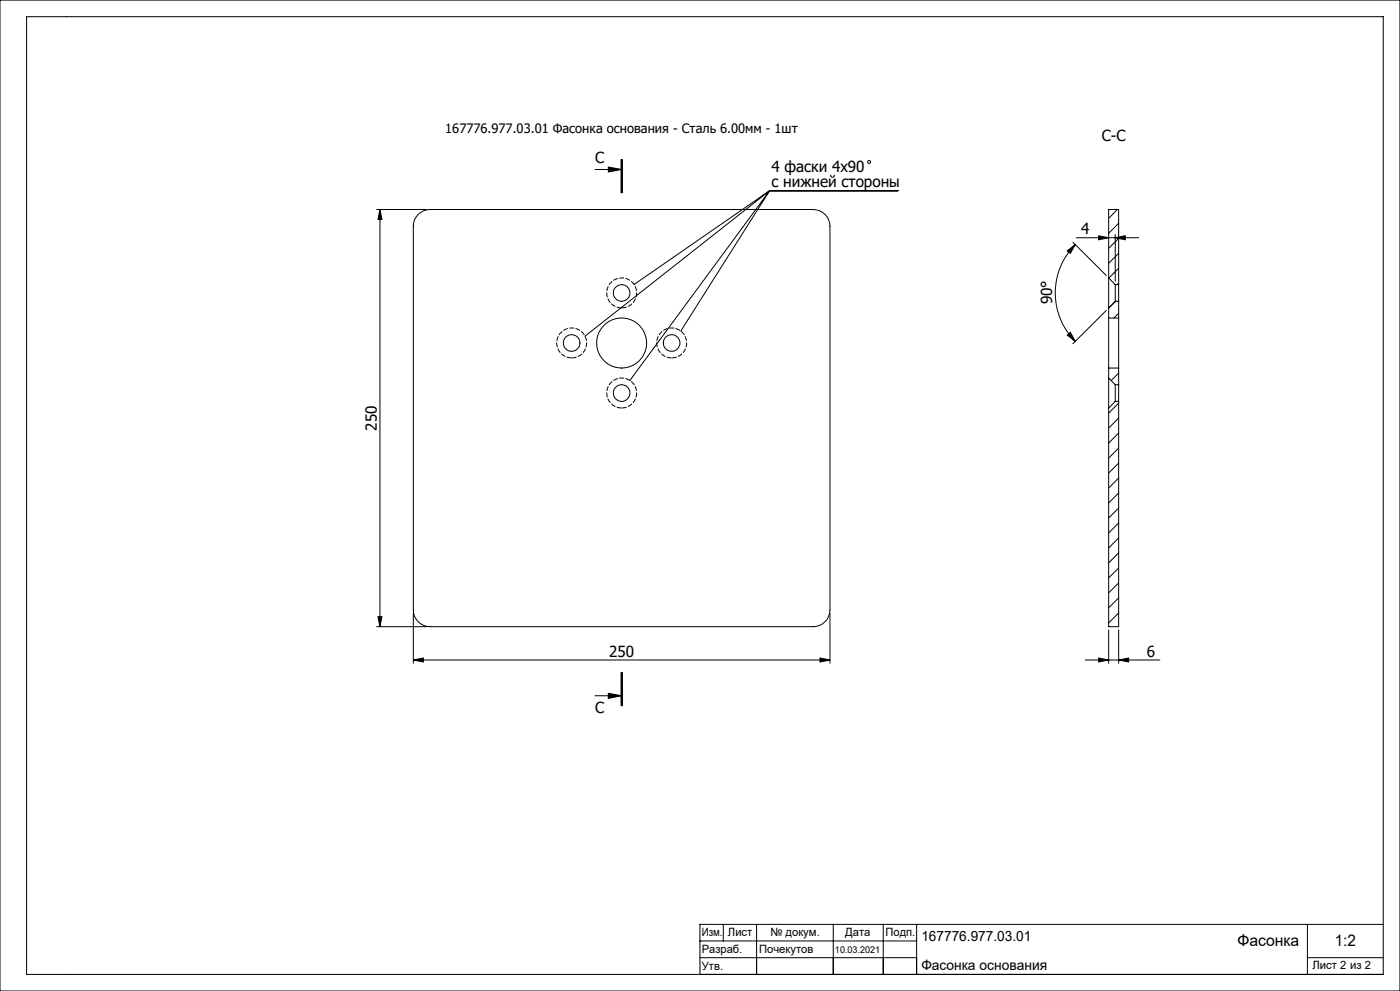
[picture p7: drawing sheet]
<svg xmlns="http://www.w3.org/2000/svg" width="420mm" height="297mm" viewBox="0 0 420 297" stroke-linecap="round" stroke-linejoin="round" font-family="sans-serif">
<g fill="none" stroke="#000" stroke-width=".3">
<path d="M0 0h420v297h-420zM8 5h407v287h-407zM178.5 50.8h8M182.5 50.1l4 .7-4 .7zM186.3 47.8v10M186.5 47.8v10M186.7 47.8v10M230.9 57.1h38.5M230.9 57.1l-40.7 28.2M230.9 57.1l-55.4 43.6M230.9 57.1l-26.7 42.1M230.9 57.1l-42 56.9"/>
<path d="M113 62.8h15M114 62.8v125M114 62.8l.6 3h-1.2zM125.4 64.3a5 5 0 0 1 3.6-1.5h115a5.1 5.1 0 0 1 5 5v115a5.1 5.1 0 0 1-5 5h-115a5 5 0 0 1-5-5v-115a4.8 4.8 0 0 1 1.4-3.5zM320.2 75.2l2.4-1.9-1.5 2.6zM321.9 72.6l10 10M322.6 73.3a20.5 20.5 0 0 0 0 29M322.9 71.3h18.7M329.6 70.7l3 .6-3 .6zM334.6 71.3l3-.6v1.2zM334.6 70.3v14M335.2 62.8l-2.6 2.6"/>
<path d="M335.6 66.9l-3 3M335.6 71.4l-3 3M335.6 75.9l-3 3M331.9 93l-10 10M332.6 83.3v9M332.6 95.3v15M332.6 83.3v-20.5h3v22.5M332.6 92.3v3M332.6 83.3l2 2M332.6 95.3h3M334.6 85.3v5M334.6 90.3l-2 2"/>
<path d="M334.6 85.3h1M334.6 90.3h1M334.7 90.3l-2.1 2.1M335.6 93.9l-1.4 1.4M335.6 80.4l-3 3M335.6 84.9l-.4 .4M335.6 95.3v15M335.6 85.3v5M335.6 90.3v5M320.2 100.4l.9-.8 1.5 2.7zM332.6 113.3v9M332.6 110.3v3"/>
<path d="M332.6 113.3l2 2M332.6 110.3h3M332.6 110.3h.1M334.6 115.3v5M334.6 115.3h1M335.6 111.8l-2.3 2.2M335.6 115.3v5M335.6 110.3v5M334.6 120.3l-2 2M334.6 120.3h1M335.6 120.8l-3 3M335.6 125.3l-3 3"/>
<path d="M335.6 129.8l-3 3M335.6 134.3l-3 3M335.6 138.8l-3 3M335.6 120.3v67.5h-3v-65.5M335.6 143.3l-3 3M335.6 147.7l-3 3M335.6 152.3l-3 3M335.6 156.7l-3 3M335.6 161.2l-3 3M335.6 165.7l-3 3M335.6 170.2l-3 3M335.6 174.7l-3 3"/>
<path d="M335.6 179.2l-3 3M113 187.8h15M113.4 184.8h1.2l-.6 3zM124 197.8l3-.6v1.2zM124 197.8h125M124 183.8v15M246 197.2l3 .6-3 .6zM249 183.8v15M325.6 197.8h22.3M329.6 197.2l3 .6-3 .6zM332.6 188.8v10M335.6 197.8l3-.6v1.2z"/>
<path d="M335.6 188.8v10M335.6 183.7l-3 3M178.5 208.5h8M182.5 207.8l4 .7-4 .8zM186.3 201.5v10M186.5 201.5v10M186.7 201.5v10zM217 277v5M227 277v15M250 277v15M265 277v15M275 277v15"/>
<path d="M392.2 277v15M415 277h-205v15M210 282h65M210 287h65M392.2 287h22.8"/>
<circle cx="260.7" cy="48.5" r=".45"/>
<circle cx="186.5" cy="87.8" r="2.51"/>
<circle cx="171.5" cy="102.8" r="2.51"/>
<circle cx="186.5" cy="117.8" r="2.51"/>
<circle cx="186.5" cy="102.8" r="7.5"/>
<circle cx="201.5" cy="102.8" r="2.5"/>
</g>
<g fill="#000">
<path d="M182.5 50.1l4 .7-4 .7zM182.5 207.8l4 .7-4 .8z"/>
<path d="M114 62.8l.6 3h-1.2zM113.4 184.8h1.2l-.6 3z"/>
<path d="M320.2 75.2l2.4-1.9-1.5 2.6zM320.2 100.4l.9-.8 1.5 2.7z"/>
<path d="M334.6 71.3l3-.6v1.2zM329.6 70.7l3 .6-3 .6z"/>
<path d="M124 197.8l3-.6v1.2zM246 197.2l3 .6-3 .6z"/>
<path d="M329.6 197.2l3 .6-3 .6zM335.6 197.8l3-.6v1.2z"/>
</g>
<path d="M186.5 92.3a4.5 4.5 0 0 0 4-6.5 4.5 4.5 0 0 0-7.6-.8 4.5 4.5 0 0 0 2.7 7.2l.9 .1M171.5 107.3a4.5 4.5 0 0 0 4-6.5 4.5 4.5 0 0 0-7.6-.8 4.5 4.5 0 0 0 2.7 7.2l.9 .1M201.5 107.3a4.5 4.5 0 0 0 4-6.5 4.5 4.5 0 0 0-7.6-.8 4.5 4.5 0 0 0 2.7 7.2l.9 .1M186.5 122.3a4.5 4.5 0 0 0 4-6.5 4.5 4.5 0 0 0-7.6-.8 4.5 4.5 0 0 0 2.7 7.2l.9 .1" fill="none" stroke="#000" stroke-width=".3" stroke-dasharray="1.3 .6" stroke-dashoffset="-.1"/>
<g font-size="4.8">
<text x="371.3" y="283.5">Фасонка</text>
<text x="400.4" y="283.5">1:2</text>
</g>
<g font-size="4.6">
<text x="330.5" y="42.4">C-C</text>
<text x="178.5" y="48.8">C</text>
<text x="231.4" y="51.6">4 фаски 4х90</text>
<text x="231.4" y="56.1">с нижней стороны</text>
<text x="324.3" y="70.3">4</text>
<text x="315.6" y="91.2" transform="rotate(-90 315.6 91.2)">90°</text>
<text x="113" y="129" transform="rotate(-90 113 129)">250</text>
<text x="182.8" y="196.8">250</text>
<text x="344" y="196.8">6</text>
<text x="178.5" y="213.8">C</text>
</g>
<g font-size="4.2">
<text x="276.4" y="282.1">167776.977.03.01</text>
<text x="276.4" y="290.6">Фасонка основания</text>
</g>
<text font-size="3.9" x="133.6" y="39.9">167776.977.03.01 Фасонка основания - Сталь 6.00мм - 1шт</text>
<g font-size="3.4">
<text x="210.5" y="280.5">Изм.</text>
<text x="218.4" y="280.4">Лист</text>
<text x="231.1" y="280.4">№ докум.</text>
<text x="253.6" y="280.4">Дата</text>
<text x="265.7" y="280.4">Подп.</text>
<text x="210.5" y="285.7">Разраб.</text>
<text x="227.7" y="285.6">Почекутов</text>
<text x="210.6" y="290.8">Утв.</text>
<text x="393.7" y="290.5">Лист 2 из 2</text>
</g>
<text font-size="2.8" x="250.5" y="285.6">10.03.2021</text>
</svg>
